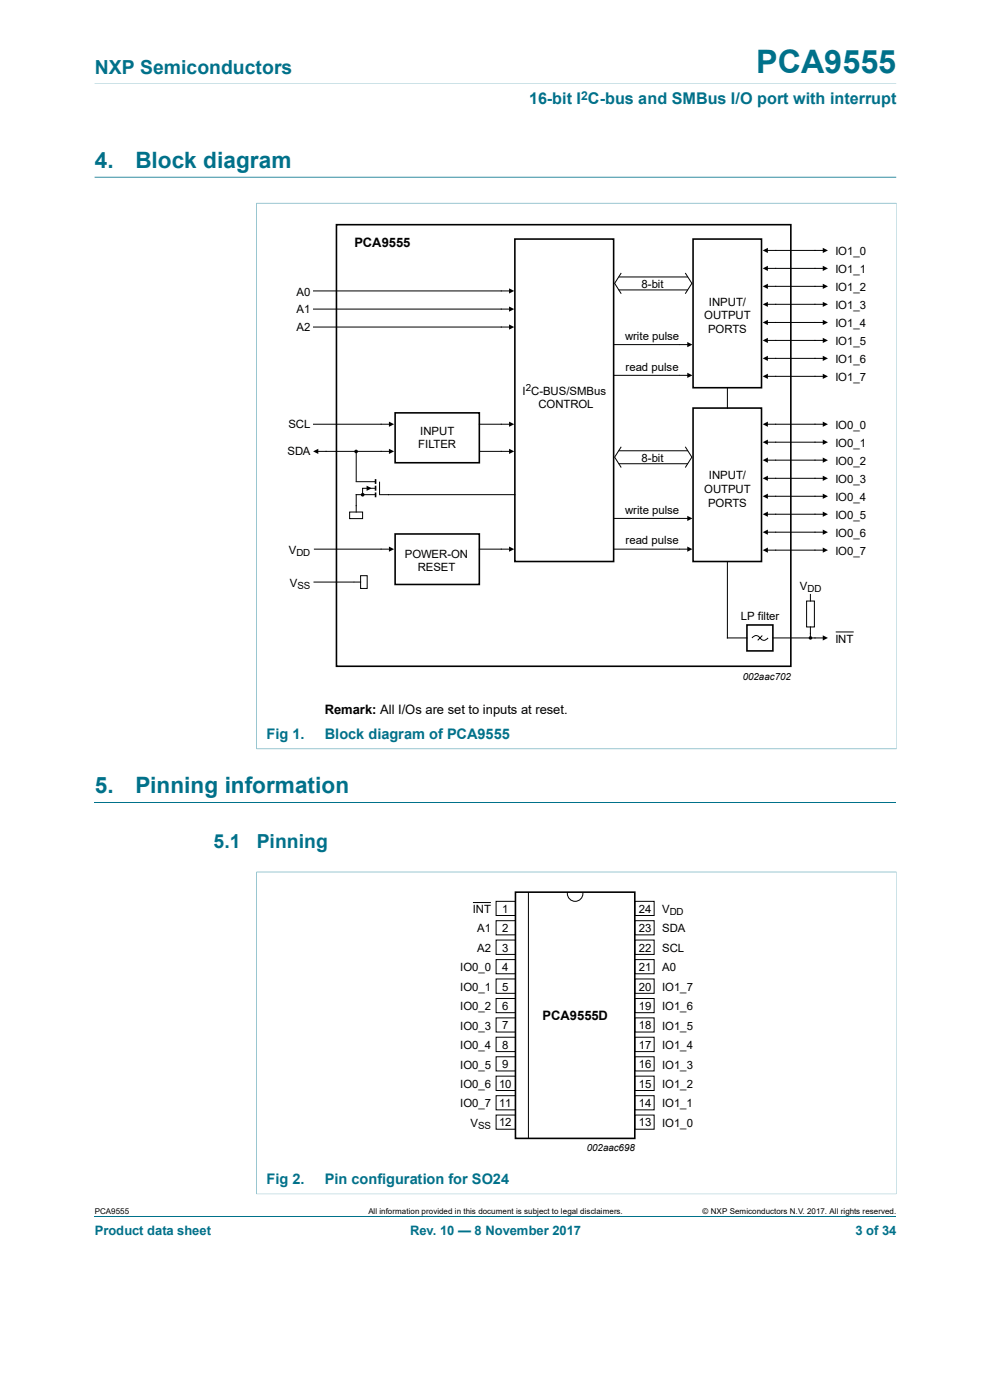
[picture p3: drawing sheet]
<svg xmlns="http://www.w3.org/2000/svg" width="210mm" height="297mm" viewBox="0 0 210 297" stroke-linecap="round" stroke-linejoin="round" font-family="sans-serif">
<path d="M20.1 258.2h170" fill="none" stroke="#00718a" stroke-width=".21"/>
<path d="M20.1 17.7h170zM20.1 37.5h170v.2h-170z" fill-rule="evenodd" fill="#00718a"/>
<path d="M20.1 170.2h170" fill="none" stroke="#00718a" stroke-width=".21"/>
<g fill="#00718a">
<path d="M54.4 43.1l.1 115.7zM190.1 43.1l.1 115.7z" fill-rule="evenodd"/>
<path d="M54.4 43.1h135.8zM54.4 158.8l135.8 .1z" fill-rule="evenodd"/>
</g>
<path d="M71.4 47.7h96.4v93.7h-96.4zM109.2 50.7h21v68.4h-21zM147 50.7h14.5v31.6h-14.5zM83.8 87.6h17.9v10.6h-17.9zM147 86.6h14.5v32.5h-14.5zM79.7 101.6v1.1M79.7 103v1.1M79.7 104.5v1M83.8 113.3h17.9v10.7h-17.9zM158.5 132.6h5.5v5.5h-5.5z" fill="none" stroke="#000" stroke-width=".34"/>
<g fill="none" stroke="#000" stroke-width=".21">
<path d="M131.2 58.8h14.7M131.8 57.9l-1.4 2.2 1.4 2.2M145.4 57.9l1.4 2.2-1.4 2.2M162.5 56.9h12.5M162.5 53.1h12.5M66.5 61.7h41.9M66.5 69.4h41.9M66.5 65.6h41.9M130.2 79.6h16M130.2 73.1h16M131.2 61.5h14.7M162.5 64.6h12.5"/>
<path d="M162.5 72.2h12.5M162.5 76h12.5M162.5 60.7h12.5M162.5 68.4h12.5M162.5 79.8h12.5M66.5 90h16.4M67.1 95.8h15.8M75.6 95.8v6.4h4.1M101.7 90h6.7M101.8 95.8h6.6M131.2 98.4h14.7M131.2 95.6h14.7"/>
<path d="M131.8 94.8l-1.4 2.2 1.4 2.2M145.4 94.8l1.4 2.2-1.4 2.2M154.3 82.3v4.3M162.5 90h12.5M162.5 93.8h12.5M162.5 97.6h12.5M66.6 116.5h16.3M74.2 108.6h2.7v1.4h-2.7zM79.7 103.6h-2.8v1.3M79.7 104.9h-4.1v3.7M80.5 102.2v2.7h28.7M101.7 116.5h6.7"/>
<path d="M130.2 116.5h16M130.2 110h16M154.3 119.1v16.2h4.2M162.5 101.5h12.5M162.5 109.1h12.5M162.5 112.9h12.5M162.5 105.3h12.5M162.5 116.7h12.5M66.5 123.5h10M76.5 122.1h1.4v2.7h-1.4zM159.5 135.3a1.09 1.09 0 0 1 1.1-.4 1.09 1.09 0 0 1 .9 .7l.6 .2 .8-.5M161.7 134.8l-1 1"/>
<path d="M164 135.3h11M171.1 127.5h1.7v5.5h-1.7zM171.9 126.1v1.4M171.9 133v2.4M177.3 134.1h3.8"/>
<circle cx="75.5" cy="95.8" r=".27"/>
<circle cx="76.9" cy="105" r=".28"/>
<circle cx="171.9" cy="135.3" r=".27"/>
</g>
<g fill="#000">
<path d="M161.8 53.1l1.1-.5v1.1zM161.8 56.9l1.1-.5v1.1zM174.5 52.6l1.1 .5-1.1 .6zM174.5 56.4l1.1 .5-1.1 .6zM108 65l1.1 .6-1.1 .5zM108 61.2l1.1 .5-1.1 .6zM108 68.8l1.1 .6-1.1 .5zM145.8 72.6l1.1 .5-1.1 .6zM145.8 79.1l1.1 .5-1.1 .6zM161.8 60.7l1.1-.5v1.1zM161.8 64.6l1.1-.5v1zM161.8 68.4l1.1-.5v1.1z"/>
<path d="M161.8 72.2l1.1-.5v1.1zM161.8 76l1.1-.5v1.1zM161.8 79.8l1.1-.5v1.1zM174.5 60.2l1.1 .5-1.1 .6zM174.5 64.1l1.1 .5-1.1 .5zM174.5 67.9l1.1 .5-1.1 .6zM174.5 71.7l1.1 .5-1.1 .6zM174.5 75.5l1.1 .5-1.1 .6zM174.5 79.3l1.1 .5-1.1 .6zM66.4 95.8l1.1-.6v1.1zM82.5 89.5l1.1 .5-1.1 .6zM82.5 95.2l1.1 .6-1.1 .5z"/>
<path d="M108 89.5l1.1 .5-1.1 .6zM108 95.2l1.1 .6-1.1 .5zM161.8 90l1.1-.5v1.1zM161.8 97.6l1.1-.5v1.1zM161.8 93.8l1.1-.5v1.1zM174.5 89.5l1.1 .5-1.1 .6zM174.5 97.1l1.1 .5-1.1 .6zM174.5 93.3l1.1 .5-1.1 .6zM77.8 103l1.1 .6-1.1 .5zM82.5 116l1.1 .5-1.1 .6zM108 116l1.1 .5-1.1 .6zM145.8 109.4l1.1 .6-1.1 .5z"/>
<path d="M145.8 116l1.1 .5-1.1 .6zM161.8 101.5l1.1-.6v1.1zM161.8 105.3l1.1-.6v1.1zM161.8 109.1l1.1-.6v1.1zM161.8 112.9l1.1-.5v1.1zM161.8 116.7l1.1-.5v1.1zM174.5 100.9l1.1 .6-1.1 .5zM174.5 104.7l1.1 .6-1.1 .5zM174.5 108.5l1.1 .6-1.1 .5zM174.5 112.4l1.1 .5-1.1 .6zM174.5 116.2l1.1 .5-1.1 .6zM174.5 134.8l1.1 .5-1.1 .6z"/>
<circle cx="75.5" cy="95.8" r=".27"/>
<circle cx="76.9" cy="105" r=".28"/>
<circle cx="171.9" cy="135.3" r=".27"/>
</g>
<g fill="#00718a">
<path d="M54.4 185l.1 68.3zM190.1 185l.1 68.3z" fill-rule="evenodd"/>
<path d="M54.4 185h135.8zM54.4 253.3h135.8z" fill-rule="evenodd"/>
</g>
<g fill="none" stroke="#000" stroke-width=".21">
<path d="M100.3 191.5h3.8M105.2 191.2h4.1v3h-4.1zM105.2 195.3h4.1v3h-4.1zM105.2 199.4h4.1v3.1h-4.1zM112.1 189.3v52.3M120.4 189.3a1.67 1.67 0 0 0 1.6 1.9 1.67 1.67 0 0 0 1.7-1.9M134.7 199.4h4.1v3.1h-4.1zM134.7 191.2h4.1v3h-4.1zM134.7 195.3h4.1v3h-4.1zM105.2 203.6h4.1v3h-4.1zM105.2 207.7h4.1v3h-4.1zM105.2 211.8h4.1v3h-4.1z"/>
<path d="M105.2 215.9h4.1v3h-4.1zM134.7 215.9h4.1v3h-4.1zM134.7 207.7h4.1v3h-4.1zM134.7 211.8h4.1v3h-4.1zM134.7 203.6h4.1v3h-4.1zM105.2 220h4.1v3.1h-4.1zM105.2 224.2h4.1v3h-4.1zM105.2 228.3h4.1v3.1h-4.1zM105.2 232.5h4.1v3h-4.1zM105.2 236.6h4.1v3h-4.1zM134.7 232.5h4.1v3h-4.1zM134.7 236.6h4.1v3h-4.1z"/>
<path d="M134.7 224.2h4.1v3h-4.1zM134.7 228.3h4.1v3.1h-4.1zM134.7 220h4.1v3.1h-4.1z"/>
</g>
<path d="M109.3 189.3h25.4v52.2h-25.4z" fill="none" stroke="#000" stroke-width=".34"/>
<text font-size="6.9" fill="#00718a" x="160.4" y="15.4">PCA9555</text>
<g font-size="4.8" fill="#00718a">
<text x="20.1" y="35.6">4.</text>
<text x="28.7" y="35.6">Block diagram</text>
<text x="20.1" y="168.3">5.</text>
<text x="28.7" y="168.3">Pinning information</text>
</g>
<g font-size="4.1" fill="#00718a">
<text x="20.1" y="15.6">NXP Semiconductors</text>
<text x="45.3" y="179.8">5.1</text>
<text x="54.5" y="179.8">Pinning</text>
</g>
<text font-size="3.4" fill="#00718a" x="112.2" y="22.1">16-bit I C-bus and SMBus I/O port with interrupt</text>
<g font-size="3.1" fill="#00718a">
<text x="56.5" y="156.8">Fig 1.</text>
<text x="68.9" y="156.8">Block diagram of PCA9555</text>
<text x="56.5" y="251.3">Fig 2.</text>
<text x="68.9" y="251.3">Pin configuration for SO24</text>
</g>
<g font-size="2.8">
<text x="75.2" y="52.5">PCA9555</text>
<text x="68.9" y="151.5">Remark: All I/Os are set to inputs at reset.</text>
<text x="115.1" y="216.5">PCA9555D</text>
</g>
<g font-size="2.8" fill="#00718a">
<text x="20.1" y="262.1">Product data sheet</text>
<text x="87" y="262.1">Rev. 10 — 8 November 2017</text>
<text x="181.5" y="262.1">3 of 34</text>
</g>
<text font-size="2.6" fill="#00718a" x="123.3" y="21.1">2</text>
<g font-size="2.4">
<text x="177.2" y="54.1">IO1_0</text>
<text x="177.2" y="57.9">IO1_1</text>
<text x="62.9" y="62.7">A0</text>
<text x="136.1" y="61">8-bit</text>
<text x="150.4" y="64.8">INPUT/</text>
<text x="177.2" y="61.7">IO1_2</text>
<text x="177.2" y="65.5">IO1_3</text>
<text x="62.9" y="66.5">A1</text>
<text x="62.9" y="70.3">A2</text>
<text x="149.4" y="67.7">OUTPUT</text>
<text x="150.2" y="70.6">PORTS</text>
<text x="177.2" y="69.3">IO1_4</text>
<text x="132.6" y="72.2">write pulse</text>
<text x="177.2" y="73.2">IO1_5</text>
<text x="177.2" y="77">IO1_6</text>
<text x="110.9" y="83.7">I C-BUS/SMBus</text>
<text x="132.7" y="78.6">read pulse</text>
<text x="177.2" y="80.8">IO1_7</text>
<text x="114.2" y="86.7">CONTROL</text>
<text x="61.2" y="90.8">SCL</text>
<text x="88.7" y="95.1">FILTER</text>
<text x="89.2" y="92.2">INPUT</text>
<text x="177.2" y="91">IO0_0</text>
<text x="177.2" y="94.8">IO0_1</text>
<text x="61" y="96.6">SDA</text>
<text x="136.1" y="97.9">8-bit</text>
<text x="150.4" y="101.7">INPUT/</text>
<text x="177.2" y="98.6">IO0_2</text>
<text x="149.4" y="104.6">OUTPUT</text>
<text x="150.2" y="107.5">PORTS</text>
<text x="177.2" y="102.4">IO0_3</text>
<text x="177.2" y="106.2">IO0_4</text>
<text x="132.6" y="109.1">write pulse</text>
<text x="177.2" y="110.1">IO0_5</text>
<text x="177.2" y="113.9">IO0_6</text>
<text x="61.3" y="117.5">V</text>
<text x="85.9" y="118.3">POWER-ON</text>
<text x="132.7" y="115.5">read pulse</text>
<text x="177.2" y="117.7">IO0_7</text>
<text x="61.5" y="124.5">V</text>
<text x="88.6" y="121.2">RESET</text>
<text x="169.7" y="125.1">V</text>
<text x="157.2" y="131.5">LP filter</text>
<text x="177.2" y="136.3">INT</text>
<text x="100.3" y="193.7">INT</text>
<text x="101.2" y="197.8">A1</text>
<text x="106.5" y="193.6">1</text>
<text x="106.5" y="197.7">2</text>
<text x="135.6" y="193.6">24</text>
<text x="135.6" y="197.7">23</text>
<text x="140.5" y="197.8">SDA</text>
<text x="140.5" y="193.7">V</text>
<text x="101.2" y="201.9">A2</text>
<text x="106.5" y="201.9">3</text>
<text x="135.6" y="201.9">22</text>
<text x="140.5" y="201.9">SCL</text>
<text x="97.6" y="206.1">IO0_0</text>
<text x="106.5" y="206">4</text>
<text x="135.6" y="206">21</text>
<text x="140.5" y="206.1">A0</text>
<text x="97.6" y="210.2">IO0_1</text>
<text x="97.6" y="214.3">IO0_2</text>
<text x="106.5" y="210.1">5</text>
<text x="106.5" y="214.2">6</text>
<text x="135.6" y="210.1">20</text>
<text x="135.6" y="214.2">19</text>
<text x="140.5" y="210.2">IO1_7</text>
<text x="140.5" y="214.3">IO1_6</text>
<text x="97.6" y="218.4">IO0_3</text>
<text x="106.5" y="218.4">7</text>
<text x="135.6" y="218.4">18</text>
<text x="140.5" y="218.4">IO1_5</text>
<text x="97.6" y="222.5">IO0_4</text>
<text x="97.6" y="226.7">IO0_5</text>
<text x="106.5" y="222.5">8</text>
<text x="106.5" y="226.6">9</text>
<text x="135.6" y="226.6">16</text>
<text x="135.6" y="222.5">17</text>
<text x="140.5" y="222.5">IO1_4</text>
<text x="140.5" y="226.7">IO1_3</text>
<text x="97.6" y="230.8">IO0_6</text>
<text x="105.9" y="230.7">10</text>
<text x="135.6" y="230.7">15</text>
<text x="140.5" y="230.8">IO1_2</text>
<text x="97.6" y="234.9">IO0_7</text>
<text x="99.8" y="239.1">V</text>
<text x="105.9" y="234.9">11</text>
<text x="105.9" y="239">12</text>
<text x="135.6" y="234.9">14</text>
<text x="135.6" y="239">13</text>
<text x="140.5" y="234.9">IO1_1</text>
<text x="140.5" y="239.1">IO1_0</text>
</g>
<g font-size="2.1">
<text x="111.5" y="83">2</text>
<text x="62.9" y="118">DD</text>
<text x="63.1" y="125">SS</text>
<text x="171.3" y="125.6">DD</text>
<text x="157.6" y="144.4">002aac702</text>
<text x="142.1" y="194.2">DD</text>
<text x="101.4" y="239.5">SS</text>
<text x="124.5" y="244.3">002aac698</text>
</g>
<g font-size="1.7">
<text x="20.1" y="257.6">PCA9555</text>
<text x="78.1" y="257.6">All information provided in this document is subject to legal disclaimers.</text>
<text x="149.1" y="257.6">© NXP Semiconductors N.V. 2017. All rights reserved.</text>
</g>
</svg>
